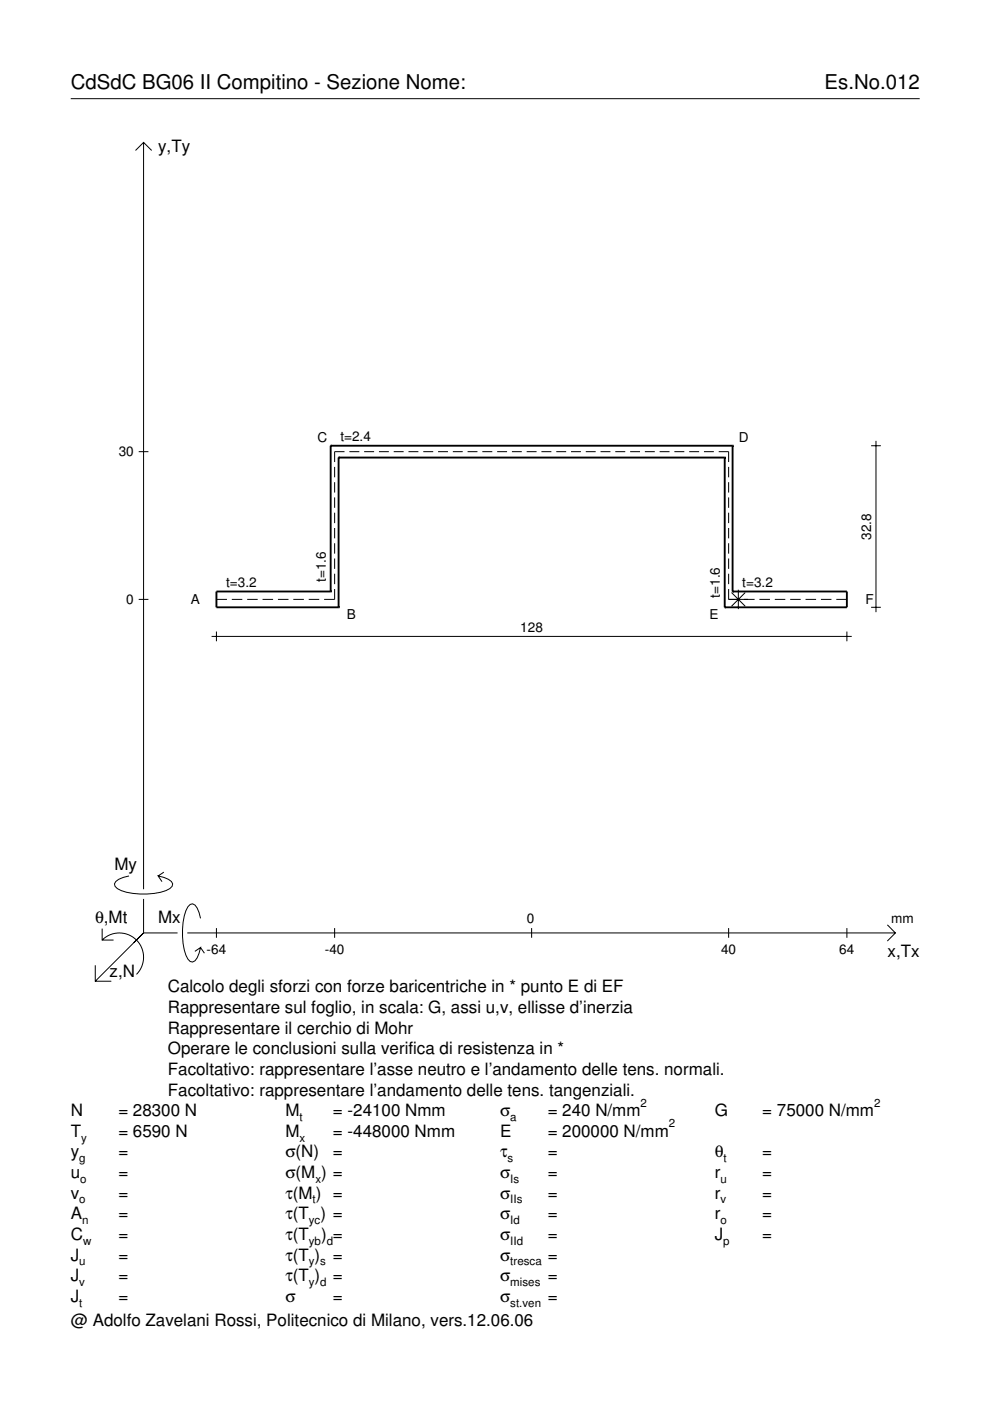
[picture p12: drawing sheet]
<svg xmlns="http://www.w3.org/2000/svg" width="210mm" height="297mm" viewBox="0 0 210 297" stroke-linecap="round" stroke-linejoin="round" font-family="sans-serif">
<g fill="none" stroke="#000" stroke-width=".21">
<path d="M15 20.9h180M28.7 31.9l1.7-1.7 1.8 1.7M30.4 30.2v158.3M29.4 95.8h2.1M70.9 99v2.2M73 95.8h-2.1v2.2M74.1 95.8h2.1M77.2 95.8h2.1M80.3 95.8h2.1M83.5 95.8h2.1M86.6 95.8h2.1M89.7 95.8h2.1"/>
<path d="M92.9 95.8h2.1M96 95.8h2.1M99.1 95.8h2.1M102.3 95.8h2.1M105.4 95.8h2.1M108.5 95.8h2.1M111.7 95.8h2.1M114.8 95.8h2.1M117.9 95.8h2.1M121.1 95.8h2.1M124.2 95.8h2.1M127.3 95.8h2.1"/>
<path d="M130.5 95.8h2.1M133.6 95.8h2.1M136.7 95.8h2.1M139.9 95.8h2.1M143 95.8h2.1M146.1 95.8h2.1M149.3 95.8h2.1M152.4 95.8h2.1v2.2M154.5 99v2.2M184.7 94.5h2.1M185.7 93.5v36.3M70.9 102.2v2.2"/>
<path d="M70.9 105.5v2.2M70.9 108.7v2.2M70.9 111.9v2.2M70.9 115.2v2.2M70.9 118.4v2.2M154.5 102.2v2.2M154.5 105.5v2.2M154.5 108.7v2.2M154.5 111.9v2.2M154.5 115.2v2.2M154.5 118.4v2.2M29.4 127.1h2.1"/>
<path d="M44.9 134.9h135.7M45.9 127.1h2.2M45.9 133.9v2.1M49.1 127.1h2.3M52.4 127.1h2.2M55.7 127.1h2.2M58.9 127.1h2.3M62.2 127.1h2.2M65.5 127.1h2.2M70.9 124.9v2.2h-2.2M70.9 121.6v2.3M154.5 124.9v2.2h5.5"/>
<path d="M154.5 121.6v2.3M155.1 125.6l2.9 2.9M156.5 125v4.1M158 125.6l-2.9 2.9M161 127.1h2.2M164.3 127.1h2.2M167.5 127.1h2.3M170.8 127.1h2.2M174.1 127.1h2.2M177.3 127.1h2.3M179.6 133.9v2.1M184.7 128.8h2.1"/>
<path d="M21.7 199.3a5.1 5.1 0 0 1 7.2 0 5.1 5.1 0 0 1 0 7.3M21.7 196.9v2.4h2.4M27.3 185.7a3.6 3.6 0 0 0-3 1.7l.1 .5a5.6 5.6 0 0 0 3.8 1.5 13.4 13.4 0 0 0 7.8-1l.5-.5 .1-.5a3.6 3.6 0 0 0-3.1-1.7l.8 1.2M30.4 190.6v7.2M30.4 197.8l-10.2 10.2M30.4 197.8h7.2M34.7 184.9l-1.2 .8M39.7 197.8h150.1M42.5 194.7a3.6 3.6 0 0 0-1.7-3.1l-.5 .2a5.7 5.7 0 0 0-1.5 3.7 13.3 13.3 0 0 0 1 7.9l.5 .5 .5 .1a3.6 3.6 0 0 0 1.7-3.1l-1.2 .8M45.9 196.8v2M70.9 196.8v2M112.7 196.8v2"/>
<path d="M154.5 196.8v2M179.6 196.8v2M188.1 196.1l1.7 1.7-1.7 1.7M20.2 204.7v3.3h3.4M42.5 200.9l.8 1.2"/>
</g>
<g fill="none" stroke="#000" stroke-width=".4">
<path d="M70.1 94.5h.1M70.1 94.5v30.9M70.1 94.5h85.2M71.8 97h.1M71.8 97v31.8M71.8 97h81.9M153.7 97h.1M153.7 97v31.8M155.3 94.5h.1M155.3 94.5v30.9M70.1 125.4h.1M70.1 125.4h-24.2v3.4h25.9"/>
<path d="M71.8 128.8h.1M153.7 128.8h.1M155.3 125.4h.1M155.3 125.4h24.3v3.4h-25.9"/>
</g>
<g font-size="4.3">
<text x="15" y="18.9">CdSdC BG06 II Compitino - Sezione Nome:</text>
<text x="174.8" y="18.9">Es.No.012</text>
</g>
<g font-size="3.6">
<text x="33.5" y="32.3">y,Ty</text>
<text x="24.3" y="184.4">My</text>
<text x="20.1" y="195.7">θ,Mt</text>
<text x="33.5" y="195.7">Mx</text>
<text x="188.2" y="203">x,Tx</text>
<text x="23.2" y="207.1">z,N</text>
<text x="35.6" y="210.4">Calcolo degli sforzi con forze baricentriche in * punto E di EF</text>
<text x="35.6" y="214.8">Rappresentare sul foglio, in scala: G, assi u,v, ellisse d’inerzia</text>
<text x="35.6" y="219.2">Rappresentare il cerchio di Mohr</text>
<text x="35.6" y="223.5">Operare le conclusioni sulla verifica di resistenza in *</text>
<text x="35.6" y="227.9">Facoltativo: rappresentare l’asse neutro e l’andamento delle tens. normali.</text>
<text x="35.6" y="232.3">Facoltativo: rappresentare l’andamento delle tens. tangenziali.</text>
<text x="15" y="236.7">N</text>
<text x="25.1" y="236.7">= 28300 N</text>
<text x="60.5" y="236.7">M</text>
<text x="70.6" y="236.7">= -24100 Nmm</text>
<text x="106" y="236.7">σ</text>
<text x="116.1" y="236.7">= 240 N/mm</text>
<text x="151.5" y="236.7">G</text>
<text x="161.6" y="236.7">= 75000 N/mm</text>
<text x="15" y="241">T</text>
<text x="15" y="245.4">y</text>
<text x="25.1" y="241">= 6590 N</text>
<text x="25.1" y="245.4">=</text>
<text x="60.5" y="241">M</text>
<text x="60.5" y="245.4">σ(N)</text>
<text x="70.6" y="241">= -448000 Nmm</text>
<text x="70.6" y="245.4">=</text>
<text x="106" y="241">E</text>
<text x="106" y="245.4">τ</text>
<text x="116.1" y="241">= 200000 N/mm</text>
<text x="116.1" y="245.4">=</text>
<text x="151.5" y="245.4">θ</text>
<text x="161.6" y="245.4">=</text>
<text x="15" y="249.8">u</text>
<text x="25.1" y="249.8">=</text>
<text x="60.5" y="249.8">σ(M ) =</text>
<text x="106" y="249.8">σ</text>
<text x="116.1" y="249.8">=</text>
<text x="151.5" y="249.8">r</text>
<text x="161.6" y="249.8">=</text>
<text x="15" y="254.2">v</text>
<text x="25.1" y="254.2">=</text>
<text x="60.5" y="254.2">τ(M ) =</text>
<text x="106" y="254.2">σ</text>
<text x="116.1" y="254.2">=</text>
<text x="151.5" y="254.2">r</text>
<text x="161.6" y="254.2">=</text>
<text x="15" y="258.5">A</text>
<text x="15" y="262.9">C</text>
<text x="25.1" y="258.5">=</text>
<text x="25.1" y="262.9">=</text>
<text x="60.5" y="258.5">τ(T ) =</text>
<text x="60.5" y="262.9">τ(T</text>
<text x="68.1" y="262.9">) =</text>
<text x="106" y="258.5">σ</text>
<text x="106" y="262.9">σ</text>
<text x="116.1" y="258.5">=</text>
<text x="116.1" y="262.9">=</text>
<text x="151.5" y="258.5">r</text>
<text x="151.5" y="262.9">J</text>
<text x="161.6" y="258.5">=</text>
<text x="161.6" y="262.9">=</text>
<text x="15" y="267.3">J</text>
<text x="25.1" y="267.3">=</text>
<text x="60.5" y="267.3">τ(T )</text>
<text x="70.6" y="267.3">=</text>
<text x="106" y="267.3">σ</text>
<text x="116.1" y="267.3">=</text>
<text x="15" y="271.7">J</text>
<text x="25.1" y="271.7">=</text>
<text x="60.5" y="271.7">τ(T )</text>
<text x="70.6" y="271.7">=</text>
<text x="106" y="271.7">σ</text>
<text x="116.1" y="271.7">=</text>
<text x="15" y="281.2">@ Adolfo Zavelani Rossi, Politecnico di Milano, vers.12.06.06</text>
<text x="15" y="276">J</text>
<text x="25.1" y="276">=</text>
<text x="60.5" y="276">σ</text>
<text x="70.6" y="276">=</text>
<text x="106" y="276">σ</text>
<text x="116.1" y="276">=</text>
</g>
<g font-size="2.9">
<text x="67.3" y="93.8">C</text>
<text x="72.2" y="93.5">t=2.4</text>
<text x="156.6" y="93.8">D</text>
<text x="25.2" y="96.8">30</text>
<text x="184.7" y="114.4" transform="rotate(-90 184.7 114.4)">32.8</text>
<text x="47.9" y="124.4">t=3.2</text>
<text x="69.1" y="123.4" transform="rotate(-90 69.1 123.4)">t=1.6</text>
<text x="157.4" y="124.4">t=3.2</text>
<text x="26.8" y="128.1">0</text>
<text x="40.4" y="128">A</text>
<text x="73.5" y="131.3">B</text>
<text x="150.4" y="131.3">E</text>
<text x="152.6" y="126.7" transform="rotate(-90 152.6 126.7)">t=1.6</text>
<text x="183.5" y="128">F</text>
<text x="110.3" y="133.9">128</text>
<text x="111.7" y="195.7">0</text>
<text x="189" y="195.7">mm</text>
<text x="43.8" y="202.2">-64</text>
<text x="68.9" y="202.2">-40</text>
<text x="152.9" y="202.2">40</text>
<text x="178" y="202.2">64</text>
</g>
<g font-size="2.4">
<text x="63.5" y="237.7">t</text>
<text x="108.2" y="237.7">a</text>
<text x="135.8" y="234.7">2</text>
<text x="141.8" y="239">2</text>
<text x="185.3" y="234.7">2</text>
<text x="17.2" y="242">y</text>
<text x="63.5" y="242">x</text>
<text x="16.8" y="246.4">g</text>
<text x="17" y="250.8">o</text>
<text x="66.9" y="250.8">x</text>
<text x="107.6" y="246.4">s</text>
<text x="108.2" y="250.8">Is</text>
<text x="152.7" y="250.8">u</text>
<text x="153.4" y="246.4">t</text>
<text x="16.8" y="255.2">o</text>
<text x="66.3" y="255.2">t</text>
<text x="108.2" y="255.2">IIs</text>
<text x="152.7" y="255.2">v</text>
<text x="17.4" y="259.5">n</text>
<text x="17.6" y="263.9">w</text>
<text x="65.5" y="259.5">yc</text>
<text x="65.5" y="263.9">yb d</text>
<text x="108.2" y="259.5">Id</text>
<text x="108.2" y="263.9">IId</text>
<text x="152.7" y="259.5">o</text>
<text x="153.3" y="263.9">p</text>
<text x="16.8" y="268.3">u</text>
<text x="65.5" y="268.3">y s</text>
<text x="108.2" y="268.3">tresca</text>
<text x="16.8" y="272.7">v</text>
<text x="65.5" y="272.7">y d</text>
<text x="108.2" y="272.7">mises</text>
<text x="16.8" y="277">t</text>
<text x="108.2" y="277">st.ven</text>
</g>
</svg>
